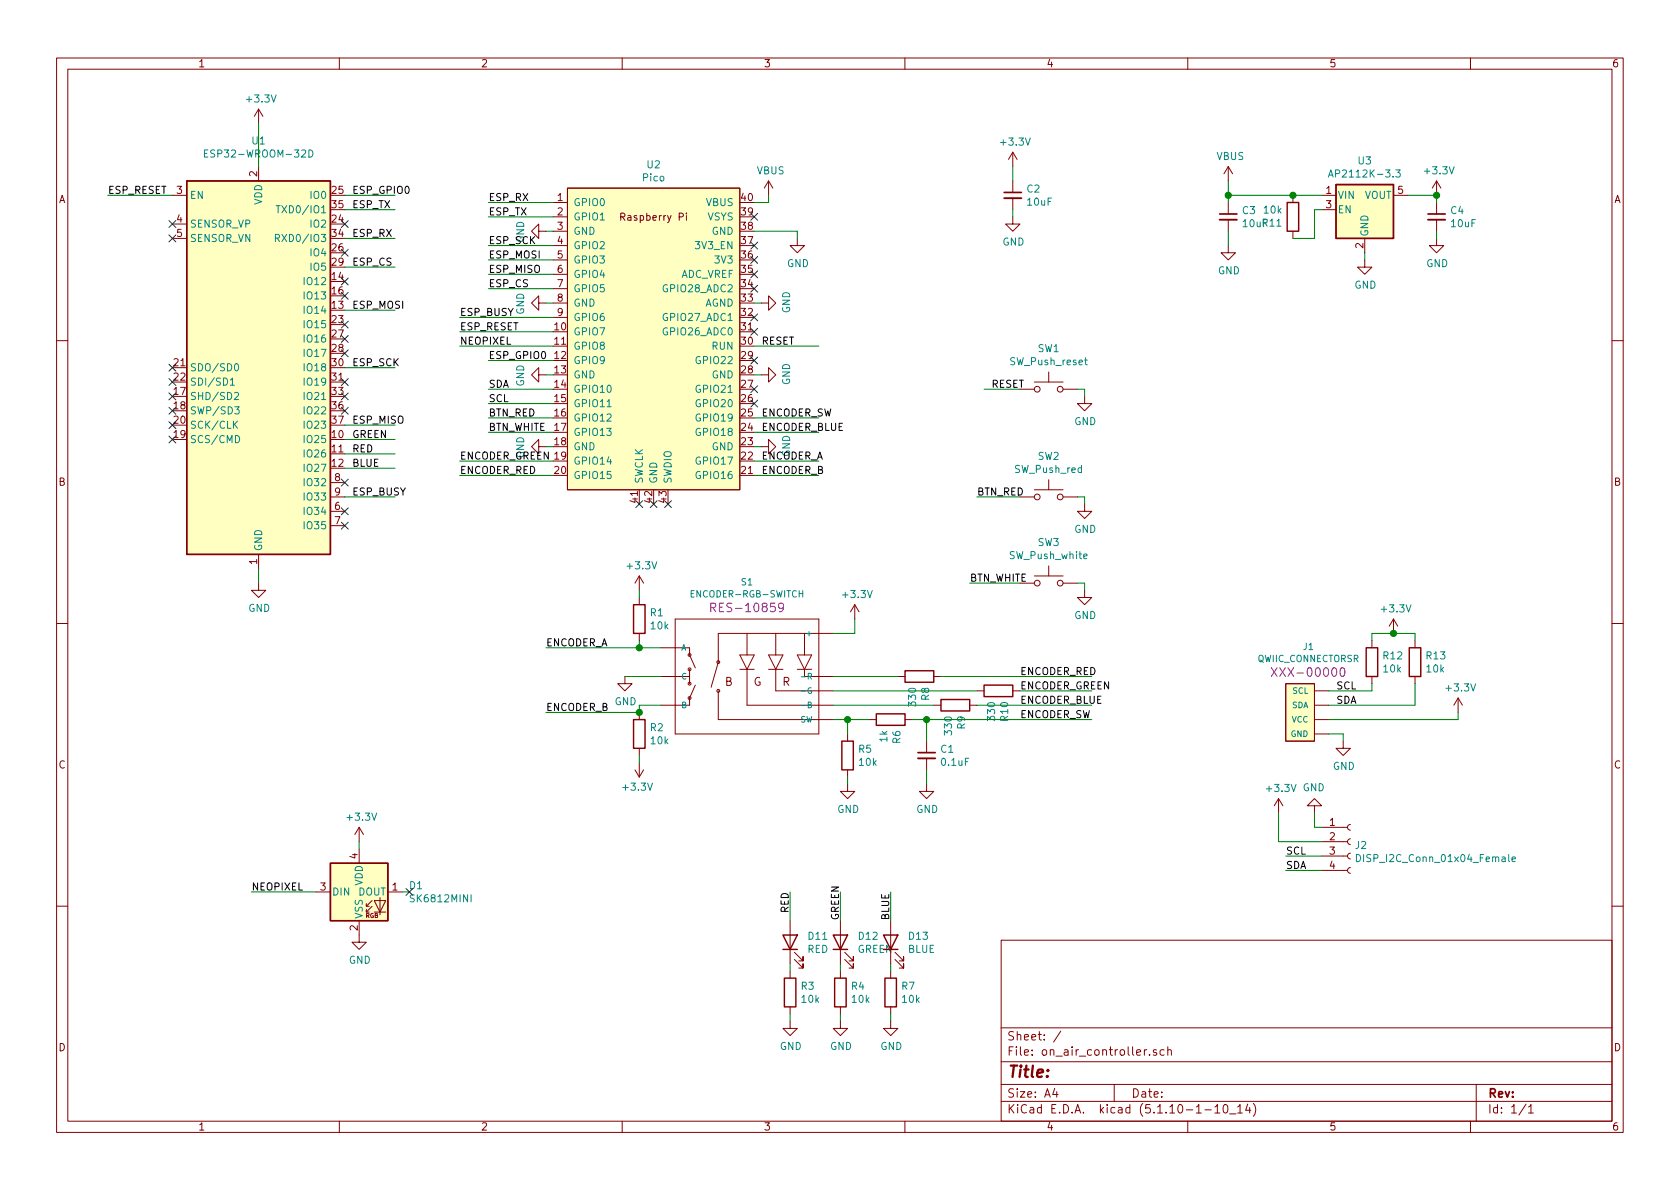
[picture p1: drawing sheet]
EESchema Schematic File Version 4
EELAYER 30 0
EELAYER END
$Descr A4 11693 8268
encoding utf-8
Sheet 1 1
Title ""
Date ""
Rev ""
Comp ""
Comment1 ""
Comment2 ""
Comment3 ""
Comment4 ""
$EndDescr
$Comp
L MCU_RaspberryPi_and_Boards:Pico U2
U 1 1
P 4550 2350
F 0 "U2" H 4550 3565 50  0000 C CNN
F 1 "Pico" H 4550 3474 50  0000 C CNN
F 2 "MCU_RaspberryPi_and_Boards:RPi_Pico_SMD_TH" V 4550 2350 50  0001 C CNN
F 3 "" H 4550 2350 50  0001 C CNN
	1    4550 2350
	1    0    0    -1  
$EndComp
$Comp
L SparkFun-Switches:ENCODER-RGB-SWITCH S1
U 1 1
P 5200 4700
F 0 "S1" H 5200 5360 45  0000 C CNN
F 1 "ENCODER-RGB-SWITCH" H 5200 5276 45  0000 C CNN
F 2 "Switches:ENCODER_LED_3" H 5200 5250 20  0001 C CNN
F 3 "" H 5200 4700 50  0001 C CNN
F 4 "RES-10859" H 5200 5181 60  0000 C CNN "Field4"
	1    5200 4700
	1    0    0    -1  
$EndComp
$Comp
L RF_Module:ESP32-WROOM-32D U1
U 1 1
P 1800 2550
F 0 "U1" H 1800 4131 50  0000 C CNN
F 1 "ESP32-WROOM-32D" H 1800 4040 50  0000 C CNN
F 2 "RF_Module:ESP32-WROOM-32" H 1800 1050 50  0001 C CNN
F 3 "https://www.espressif.com/sites/default/files/documentation/esp32-wroom-32d_esp32-wroom-32u_datasheet_en.pdf" H 1500 2600 50  0001 C CNN
	1    1800 2550
	1    0    0    -1  
$EndComp
$Comp
L SparkFun-Connectors:QWIIC_CONNECTORSR J1
U 1 1
P 9150 5100
F 0 "J1" H 9108 5710 45  0000 C CNN
F 1 "QWIIC_CONNECTORSR" H 9108 5626 45  0000 C CNN
F 2 "Connectors_sparkfun:1X04_1MM_RA_STRESSRELIEF" H 9150 5600 20  0001 C CNN
F 3 "" H 9150 5100 50  0001 C CNN
F 4 "XXX-00000" H 9108 5531 60  0000 C CNN "Field4"
	1    9150 5100
	1    0    0    -1  
$EndComp
$Comp
L Switch:SW_Push SW1
U 1 1
P 7300 2700
F 0 "SW1" H 7300 2985 50  0000 C CNN
F 1 "SW_Push_reset" H 7300 2894 50  0000 C CNN
F 2 "Button_Switch_SMD:SW_Push_1P1T_NO_CK_KMR2" H 7300 2900 50  0001 C CNN
F 3 "~" H 7300 2900 50  0001 C CNN
	1    7300 2700
	1    0    0    -1  
$EndComp
$Comp
L Switch:SW_Push SW2
U 1 1
P 7300 3450
F 0 "SW2" H 7300 3735 50  0000 C CNN
F 1 "SW_Push_red" H 7300 3644 50  0000 C CNN
F 2 "Button_Switch_Keyboard:SW_Cherry_MX_1.00u_PCB" H 7300 3650 50  0001 C CNN
F 3 "~" H 7300 3650 50  0001 C CNN
	1    7300 3450
	1    0    0    -1  
$EndComp
$Comp
L Switch:SW_Push SW3
U 1 1
P 7300 4050
F 0 "SW3" H 7300 4335 50  0000 C CNN
F 1 "SW_Push_white" H 7300 4244 50  0000 C CNN
F 2 "Button_Switch_Keyboard:SW_Cherry_MX_1.00u_PCB" H 7300 4250 50  0001 C CNN
F 3 "~" H 7300 4250 50  0001 C CNN
	1    7300 4050
	1    0    0    -1  
$EndComp
$Comp
L Regulator_Linear:AP2112K-3.3 U3
U 1 1
P 9500 1450
F 0 "U3" H 9500 1792 50  0000 C CNN
F 1 "AP2112K-3.3" H 9500 1701 50  0000 C CNN
F 2 "Package_TO_SOT_SMD:SOT-23-5" H 9500 1775 50  0001 C CNN
F 3 "https://www.diodes.com/assets/Datasheets/AP2112.pdf" H 9500 1550 50  0001 C CNN
	1    9500 1450
	1    0    0    -1  
$EndComp
$Comp
L Device:LED D11
U 1 1
P 5500 6550
F 0 "D11" V 5539 6432 50  0000 R CNN
F 1 "RED" V 5448 6432 50  0000 R CNN
F 2 "LED_SMD:LED_1206_3216Metric_Pad1.42x1.75mm_HandSolder" H 5500 6550 50  0001 C CNN
F 3 "~" H 5500 6550 50  0001 C CNN
	1    5500 6550
	0    -1   -1   0   
$EndComp
$Comp
L Device:R R3
U 1 1
P 5500 6900
F 0 "R3" H 5570 6946 50  0000 L CNN
F 1 "10k" H 5570 6855 50  0000 L CNN
F 2 "Resistor_SMD:R_0805_2012Metric_Pad1.20x1.40mm_HandSolder" V 5430 6900 50  0001 C CNN
F 3 "~" H 5500 6900 50  0001 C CNN
	1    5500 6900
	1    0    0    -1  
$EndComp
$Comp
L Device:LED D12
U 1 1
P 5850 6550
F 0 "D12" V 5889 6432 50  0000 R CNN
F 1 "GREEN" V 5798 6432 50  0000 R CNN
F 2 "LED_SMD:LED_1206_3216Metric_Pad1.42x1.75mm_HandSolder" H 5850 6550 50  0001 C CNN
F 3 "~" H 5850 6550 50  0001 C CNN
	1    5850 6550
	0    -1   -1   0   
$EndComp
$Comp
L Device:LED D13
U 1 1
P 6200 6550
F 0 "D13" V 6239 6432 50  0000 R CNN
F 1 "BLUE" V 6148 6432 50  0000 R CNN
F 2 "LED_SMD:LED_1206_3216Metric_Pad1.42x1.75mm_HandSolder" H 6200 6550 50  0001 C CNN
F 3 "~" H 6200 6550 50  0001 C CNN
	1    6200 6550
	0    -1   -1   0   
$EndComp
$Comp
L Device:R R4
U 1 1
P 5850 6900
F 0 "R4" H 5920 6946 50  0000 L CNN
F 1 "10k" H 5920 6855 50  0000 L CNN
F 2 "Resistor_SMD:R_0805_2012Metric_Pad1.20x1.40mm_HandSolder" V 5780 6900 50  0001 C CNN
F 3 "~" H 5850 6900 50  0001 C CNN
	1    5850 6900
	1    0    0    -1  
$EndComp
$Comp
L Device:R R7
U 1 1
P 6200 6900
F 0 "R7" H 6270 6946 50  0000 L CNN
F 1 "10k" H 6270 6855 50  0000 L CNN
F 2 "Resistor_SMD:R_0805_2012Metric_Pad1.20x1.40mm_HandSolder" V 6130 6900 50  0001 C CNN
F 3 "~" H 6200 6900 50  0001 C CNN
	1    6200 6900
	1    0    0    -1  
$EndComp
$Comp
L Connector:Conn_01x04_Female J2
U 1 1
P 9400 5850
F 0 "J2" H 9428 5826 50  0000 L CNN
F 1 "DISP_I2C_Conn_01x04_Female" H 9428 5735 50  0000 L CNN
F 2 "Libraries_aerialist:OLED_0.96inch_PinHeader_1x04_P2.54mm_Vertical" H 9400 5850 50  0001 C CNN
F 3 "~" H 9400 5850 50  0001 C CNN
	1    9400 5850
	1    0    0    -1  
$EndComp
Wire Wire Line
	9200 5950 8950 5950
Wire Wire Line
	9200 6050 8950 6050
Text Label 8950 5950 0    50   ~ 0
SCL
Text Label 8950 6050 0    50   ~ 0
SDA
Text Label 9300 4800 0    50   ~ 0
SCL
Text Label 9300 4900 0    50   ~ 0
SDA
$Comp
L power:GND #PWR035
U 1 1
P 9350 5150
F 0 "#PWR035" H 9350 4900 50  0001 C CNN
F 1 "GND" H 9355 4977 50  0000 C CNN
F 2 "" H 9350 5150 50  0001 C CNN
F 3 "" H 9350 5150 50  0001 C CNN
	1    9350 5150
	1    0    0    -1  
$EndComp
Wire Wire Line
	9250 5100 9350 5100
Wire Wire Line
	9350 5100 9350 5150
$Comp
L power:+3.3V #PWR040
U 1 1
P 10150 4950
F 0 "#PWR040" H 10150 4800 50  0001 C CNN
F 1 "+3.3V" H 10165 5123 50  0000 C CNN
F 2 "" H 10150 4950 50  0001 C CNN
F 3 "" H 10150 4950 50  0001 C CNN
	1    10150 4950
	1    0    0    -1  
$EndComp
$Comp
L power:VBUS #PWR018
U 1 1
P 5350 1350
F 0 "#PWR018" H 5350 1200 50  0001 C CNN
F 1 "VBUS" H 5365 1523 50  0000 C CNN
F 2 "" H 5350 1350 50  0001 C CNN
F 3 "" H 5350 1350 50  0001 C CNN
	1    5350 1350
	1    0    0    -1  
$EndComp
$Comp
L Device:R R11
U 1 1
P 9000 1500
F 0 "R11" H 9070 1546 50  0000 L CNN
F 1 "10k" H 9070 1455 50  0000 L CNN
F 2 "Resistor_SMD:R_0805_2012Metric_Pad1.20x1.40mm_HandSolder" V 8930 1500 50  0001 C CNN
F 3 "~" H 9000 1500 50  0001 C CNN
	1    9000 1500
	-1   0    0    1   
$EndComp
$Comp
L Device:C_Small C3
U 1 1
P 8550 1500
F 0 "C3" H 8642 1546 50  0000 L CNN
F 1 "10uF" H 8642 1455 50  0000 L CNN
F 2 "Capacitor_SMD:C_0805_2012Metric_Pad1.18x1.45mm_HandSolder" H 8550 1500 50  0001 C CNN
F 3 "~" H 8550 1500 50  0001 C CNN
	1    8550 1500
	1    0    0    -1  
$EndComp
$Comp
L power:GND #PWR032
U 1 1
P 8550 1700
F 0 "#PWR032" H 8550 1450 50  0001 C CNN
F 1 "GND" H 8555 1527 50  0000 C CNN
F 2 "" H 8550 1700 50  0001 C CNN
F 3 "" H 8550 1700 50  0001 C CNN
	1    8550 1700
	1    0    0    -1  
$EndComp
$Comp
L power:GND #PWR036
U 1 1
P 9500 1800
F 0 "#PWR036" H 9500 1550 50  0001 C CNN
F 1 "GND" H 9505 1627 50  0000 C CNN
F 2 "" H 9500 1800 50  0001 C CNN
F 3 "" H 9500 1800 50  0001 C CNN
	1    9500 1800
	1    0    0    -1  
$EndComp
Wire Wire Line
	9000 1350 9200 1350
Connection ~ 9000 1350
Wire Wire Line
	8550 1400 8550 1350
Wire Wire Line
	8550 1350 9000 1350
Wire Wire Line
	8550 1600 8550 1700
Wire Wire Line
	9500 1750 9500 1800
Wire Wire Line
	9200 1450 9150 1450
Wire Wire Line
	9150 1450 9150 1650
Wire Wire Line
	9150 1650 9000 1650
$Comp
L power:VBUS #PWR031
U 1 1
P 8550 1250
F 0 "#PWR031" H 8550 1100 50  0001 C CNN
F 1 "VBUS" H 8565 1423 50  0000 C CNN
F 2 "" H 8550 1250 50  0001 C CNN
F 3 "" H 8550 1250 50  0001 C CNN
	1    8550 1250
	1    0    0    -1  
$EndComp
$Comp
L Device:C_Small C4
U 1 1
P 10000 1500
F 0 "C4" H 10092 1546 50  0000 L CNN
F 1 "10uF" H 10092 1455 50  0000 L CNN
F 2 "Capacitor_SMD:C_0805_2012Metric_Pad1.18x1.45mm_HandSolder" H 10000 1500 50  0001 C CNN
F 3 "~" H 10000 1500 50  0001 C CNN
	1    10000 1500
	1    0    0    -1  
$EndComp
$Comp
L power:GND #PWR039
U 1 1
P 10000 1650
F 0 "#PWR039" H 10000 1400 50  0001 C CNN
F 1 "GND" H 10005 1477 50  0000 C CNN
F 2 "" H 10000 1650 50  0001 C CNN
F 3 "" H 10000 1650 50  0001 C CNN
	1    10000 1650
	1    0    0    -1  
$EndComp
$Comp
L power:+3.3V #PWR038
U 1 1
P 10000 1350
F 0 "#PWR038" H 10000 1200 50  0001 C CNN
F 1 "+3.3V" H 10015 1523 50  0000 C CNN
F 2 "" H 10000 1350 50  0001 C CNN
F 3 "" H 10000 1350 50  0001 C CNN
	1    10000 1350
	1    0    0    -1  
$EndComp
Wire Wire Line
	9800 1350 10000 1350
Wire Wire Line
	10000 1400 10000 1350
Wire Wire Line
	10000 1600 10000 1650
Wire Wire Line
	5250 1400 5350 1400
Wire Wire Line
	5350 1400 5350 1350
$Comp
L power:GND #PWR019
U 1 1
P 5500 7100
F 0 "#PWR019" H 5500 6850 50  0001 C CNN
F 1 "GND" H 5505 6927 50  0000 C CNN
F 2 "" H 5500 7100 50  0001 C CNN
F 3 "" H 5500 7100 50  0001 C CNN
	1    5500 7100
	1    0    0    -1  
$EndComp
$Comp
L power:GND #PWR021
U 1 1
P 5850 7100
F 0 "#PWR021" H 5850 6850 50  0001 C CNN
F 1 "GND" H 5855 6927 50  0000 C CNN
F 2 "" H 5850 7100 50  0001 C CNN
F 3 "" H 5850 7100 50  0001 C CNN
	1    5850 7100
	1    0    0    -1  
$EndComp
$Comp
L power:GND #PWR024
U 1 1
P 6200 7100
F 0 "#PWR024" H 6200 6850 50  0001 C CNN
F 1 "GND" H 6205 6927 50  0000 C CNN
F 2 "" H 6200 7100 50  0001 C CNN
F 3 "" H 6200 7100 50  0001 C CNN
	1    6200 7100
	1    0    0    -1  
$EndComp
Wire Wire Line
	5500 7100 5500 7050
Wire Wire Line
	5850 7100 5850 7050
Wire Wire Line
	6200 7100 6200 7050
Wire Wire Line
	6200 6750 6200 6700
Wire Wire Line
	5850 6750 5850 6700
Wire Wire Line
	5500 6750 5500 6700
Wire Wire Line
	5500 6400 5500 6200
Wire Wire Line
	5850 6400 5850 6200
Wire Wire Line
	6200 6400 6200 6200
Text Label 5500 6350 1    50   ~ 0
RED
Text Label 5850 6400 1    50   ~ 0
GREEN
Text Label 6200 6400 1    50   ~ 0
BLUE
Wire Wire Line
	2400 3250 2750 3250
Wire Wire Line
	2400 3150 2750 3150
Wire Wire Line
	2400 3050 2750 3050
Text Label 2450 3250 0    50   ~ 0
BLUE
Text Label 2450 3150 0    50   ~ 0
RED
Text Label 2450 3050 0    50   ~ 0
GREEN
Wire Wire Line
	2400 3450 2750 3450
Wire Wire Line
	2400 2950 2750 2950
Text Label 2450 3450 0    50   ~ 0
ESP_BUSY
Text Label 2450 2950 0    50   ~ 0
ESP_MISO
Wire Wire Line
	2400 2550 2750 2550
Wire Wire Line
	2400 2150 2750 2150
Wire Wire Line
	2400 1850 2750 1850
Wire Wire Line
	2400 1350 2750 1350
Wire Wire Line
	2400 1450 2750 1450
Wire Wire Line
	2400 1650 2750 1650
Text Label 750  1350 0    50   ~ 0
ESP_RESET
Text Label 2450 1350 0    50   ~ 0
ESP_GPIO0
Text Label 2450 1450 0    50   ~ 0
ESP_TX
Text Label 2450 1650 0    50   ~ 0
ESP_RX
Text Label 2450 1850 0    50   ~ 0
ESP_CS
Text Label 2450 2150 0    50   ~ 0
ESP_MOSI
Text Label 2450 2550 0    50   ~ 0
ESP_SCK
$Comp
L power:GND #PWR04
U 1 1
P 1800 4050
F 0 "#PWR04" H 1800 3800 50  0001 C CNN
F 1 "GND" H 1805 3877 50  0000 C CNN
F 2 "" H 1800 4050 50  0001 C CNN
F 3 "" H 1800 4050 50  0001 C CNN
	1    1800 4050
	1    0    0    -1  
$EndComp
Wire Wire Line
	1800 3950 1800 4050
$Comp
L power:+3.3V #PWR03
U 1 1
P 1800 850
F 0 "#PWR03" H 1800 700 50  0001 C CNN
F 1 "+3.3V" H 1815 1023 50  0000 C CNN
F 2 "" H 1800 850 50  0001 C CNN
F 3 "" H 1800 850 50  0001 C CNN
	1    1800 850 
	1    0    0    -1  
$EndComp
Wire Wire Line
	1800 850  1800 1150
$Comp
L power:+3.3V #PWR033
U 1 1
P 8900 5650
F 0 "#PWR033" H 8900 5500 50  0001 C CNN
F 1 "+3.3V" H 8915 5823 50  0000 C CNN
F 2 "" H 8900 5650 50  0001 C CNN
F 3 "" H 8900 5650 50  0001 C CNN
	1    8900 5650
	1    0    0    -1  
$EndComp
$Comp
L power:GND #PWR034
U 1 1
P 9150 5650
F 0 "#PWR034" H 9150 5400 50  0001 C CNN
F 1 "GND" H 9155 5477 50  0000 C CNN
F 2 "" H 9150 5650 50  0001 C CNN
F 3 "" H 9150 5650 50  0001 C CNN
	1    9150 5650
	-1   0    0    1   
$EndComp
Wire Wire Line
	9150 5650 9150 5750
Wire Wire Line
	9150 5750 9200 5750
Wire Wire Line
	8900 5650 8900 5850
Wire Wire Line
	8900 5850 9200 5850
$Comp
L LED:SK6812MINI D1
U 1 1
P 2500 6200
F 0 "D1" H 2844 6246 50  0000 L CNN
F 1 "SK6812MINI" H 2844 6155 50  0000 L CNN
F 2 "LED_SMD:LED_SK6812MINI_PLCC4_3.5x3.5mm_P1.75mm" H 2550 5900 50  0001 L TNN
F 3 "https://cdn-shop.adafruit.com/product-files/2686/SK6812MINI_REV.01-1-2.pdf" H 2600 5825 50  0001 L TNN
	1    2500 6200
	1    0    0    -1  
$EndComp
$Comp
L power:GND #PWR01
U 1 1
P 2500 6500
F 0 "#PWR01" H 2500 6250 50  0001 C CNN
F 1 "GND" H 2505 6327 50  0000 C CNN
F 2 "" H 2500 6500 50  0001 C CNN
F 3 "" H 2500 6500 50  0001 C CNN
	1    2500 6500
	1    0    0    -1  
$EndComp
$Comp
L power:+3.3V #PWR07
U 1 1
P 2500 5850
F 0 "#PWR07" H 2500 5700 50  0001 C CNN
F 1 "+3.3V" H 2515 6023 50  0000 C CNN
F 2 "" H 2500 5850 50  0001 C CNN
F 3 "" H 2500 5850 50  0001 C CNN
	1    2500 5850
	1    0    0    -1  
$EndComp
Text Label 1750 6200 0    50   ~ 0
NEOPIXEL
Wire Wire Line
	3850 1700 3400 1700
Wire Wire Line
	3850 1800 3400 1800
Wire Wire Line
	3850 1900 3400 1900
Wire Wire Line
	3850 2000 3400 2000
Wire Wire Line
	3850 2700 3400 2700
Wire Wire Line
	3850 2800 3400 2800
Wire Wire Line
	3850 3000 3400 3000
Wire Wire Line
	5250 2900 5700 2900
Wire Wire Line
	5250 2400 5700 2400
Text Label 3400 2900 0    50   ~ 0
BTN_RED
Text Label 3400 3000 0    50   ~ 0
BTN_WHITE
Text Label 5300 3200 0    50   ~ 0
ENCODER_A
Text Label 5300 3300 0    50   ~ 0
ENCODER_B
Text Label 3200 3300 0    50   ~ 0
ENCODER_RED
Text Label 3200 3200 0    50   ~ 0
ENCODER_GREEN
Text Label 5300 3000 0    50   ~ 0
ENCODER_BLUE
Text Label 5300 2900 0    50   ~ 0
ENCODER_SW
Text Label 3400 1700 0    50   ~ 0
ESP_SCK
Text Label 3400 1800 0    50   ~ 0
ESP_MOSI
Text Label 3400 1900 0    50   ~ 0
ESP_MISO
Text Label 3400 2000 0    50   ~ 0
ESP_CS
Text Label 3200 2200 0    50   ~ 0
ESP_BUSY
Text Label 3200 2300 0    50   ~ 0
ESP_RESET
Text Label 3200 2400 0    50   ~ 0
NEOPIXEL
Text Label 3400 2700 0    50   ~ 0
SDA
Text Label 3400 2800 0    50   ~ 0
SCL
Text Label 5300 2400 0    50   ~ 0
RESET
$Comp
L power:GND #PWR020
U 1 1
P 5550 1650
F 0 "#PWR020" H 5550 1400 50  0001 C CNN
F 1 "GND" H 5555 1477 50  0000 C CNN
F 2 "" H 5550 1650 50  0001 C CNN
F 3 "" H 5550 1650 50  0001 C CNN
	1    5550 1650
	1    0    0    -1  
$EndComp
Wire Wire Line
	5250 1600 5550 1600
Wire Wire Line
	5550 1600 5550 1650
$Comp
L power:GND #PWR028
U 1 1
P 7550 2750
F 0 "#PWR028" H 7550 2500 50  0001 C CNN
F 1 "GND" H 7555 2577 50  0000 C CNN
F 2 "" H 7550 2750 50  0001 C CNN
F 3 "" H 7550 2750 50  0001 C CNN
	1    7550 2750
	1    0    0    -1  
$EndComp
Wire Wire Line
	7500 2700 7550 2700
Wire Wire Line
	7550 2700 7550 2750
Wire Wire Line
	7100 2700 6850 2700
Text Label 6900 2700 0    50   ~ 0
RESET
$Comp
L power:GND #PWR029
U 1 1
P 7550 3500
F 0 "#PWR029" H 7550 3250 50  0001 C CNN
F 1 "GND" H 7555 3327 50  0000 C CNN
F 2 "" H 7550 3500 50  0001 C CNN
F 3 "" H 7550 3500 50  0001 C CNN
	1    7550 3500
	1    0    0    -1  
$EndComp
$Comp
L power:GND #PWR030
U 1 1
P 7550 4100
F 0 "#PWR030" H 7550 3850 50  0001 C CNN
F 1 "GND" H 7555 3927 50  0000 C CNN
F 2 "" H 7550 4100 50  0001 C CNN
F 3 "" H 7550 4100 50  0001 C CNN
	1    7550 4100
	1    0    0    -1  
$EndComp
Wire Wire Line
	7500 3450 7550 3450
Wire Wire Line
	7550 3450 7550 3500
Wire Wire Line
	7500 4050 7550 4050
Wire Wire Line
	7550 4050 7550 4100
Text Label 6800 3450 0    50   ~ 0
BTN_RED
Text Label 6750 4050 0    50   ~ 0
BTN_WHITE
$Comp
L Device:R R12
U 1 1
P 9550 4600
F 0 "R12" H 9620 4646 50  0000 L CNN
F 1 "10k" H 9620 4555 50  0000 L CNN
F 2 "Resistor_SMD:R_0805_2012Metric_Pad1.20x1.40mm_HandSolder" V 9480 4600 50  0001 C CNN
F 3 "~" H 9550 4600 50  0001 C CNN
	1    9550 4600
	1    0    0    -1  
$EndComp
$Comp
L Device:R R13
U 1 1
P 9850 4600
F 0 "R13" H 9920 4646 50  0000 L CNN
F 1 "10k" H 9920 4555 50  0000 L CNN
F 2 "Resistor_SMD:R_0805_2012Metric_Pad1.20x1.40mm_HandSolder" V 9780 4600 50  0001 C CNN
F 3 "~" H 9850 4600 50  0001 C CNN
	1    9850 4600
	1    0    0    -1  
$EndComp
$Comp
L power:+3.3V #PWR037
U 1 1
P 9700 4400
F 0 "#PWR037" H 9700 4250 50  0001 C CNN
F 1 "+3.3V" H 9715 4573 50  0000 C CNN
F 2 "" H 9700 4400 50  0001 C CNN
F 3 "" H 9700 4400 50  0001 C CNN
	1    9700 4400
	1    0    0    -1  
$EndComp
Wire Wire Line
	10150 5000 10150 4950
Wire Wire Line
	9250 5000 10150 5000
Wire Wire Line
	9550 4800 9550 4750
Wire Wire Line
	9250 4800 9550 4800
Wire Wire Line
	9850 4900 9850 4750
Wire Wire Line
	9250 4900 9850 4900
Wire Wire Line
	9550 4450 9550 4400
Wire Wire Line
	9550 4400 9700 4400
Wire Wire Line
	9850 4450 9850 4400
Wire Wire Line
	9850 4400 9700 4400
Connection ~ 9700 4400
$Comp
L Device:C_Small C2
U 1 1
P 7050 1350
F 0 "C2" H 7142 1396 50  0000 L CNN
F 1 "10uF" H 7142 1305 50  0000 L CNN
F 2 "Capacitor_SMD:C_0805_2012Metric_Pad1.18x1.45mm_HandSolder" H 7050 1350 50  0001 C CNN
F 3 "~" H 7050 1350 50  0001 C CNN
	1    7050 1350
	1    0    0    -1  
$EndComp
$Comp
L power:GND #PWR027
U 1 1
P 7050 1500
F 0 "#PWR027" H 7050 1250 50  0001 C CNN
F 1 "GND" H 7055 1327 50  0000 C CNN
F 2 "" H 7050 1500 50  0001 C CNN
F 3 "" H 7050 1500 50  0001 C CNN
	1    7050 1500
	1    0    0    -1  
$EndComp
$Comp
L power:+3.3V #PWR026
U 1 1
P 7050 1150
F 0 "#PWR026" H 7050 1000 50  0001 C CNN
F 1 "+3.3V" H 7065 1323 50  0000 C CNN
F 2 "" H 7050 1150 50  0001 C CNN
F 3 "" H 7050 1150 50  0001 C CNN
	1    7050 1150
	1    0    0    -1  
$EndComp
Wire Wire Line
	7050 1450 7050 1500
Wire Wire Line
	7050 1150 7050 1250
Connection ~ 10000 1350
Wire Wire Line
	8550 1350 8550 1250
Connection ~ 8550 1350
$Comp
L power:GND #PWR014
U 1 1
P 4350 4700
F 0 "#PWR014" H 4350 4450 50  0001 C CNN
F 1 "GND" H 4355 4527 50  0000 C CNN
F 2 "" H 4350 4700 50  0001 C CNN
F 3 "" H 4350 4700 50  0001 C CNN
	1    4350 4700
	1    0    0    -1  
$EndComp
$Comp
L Device:R R2
U 1 1
P 4450 5100
F 0 "R2" H 4520 5146 50  0000 L CNN
F 1 "10k" H 4520 5055 50  0000 L CNN
F 2 "Resistor_SMD:R_0805_2012Metric_Pad1.20x1.40mm_HandSolder" V 4380 5100 50  0001 C CNN
F 3 "~" H 4450 5100 50  0001 C CNN
	1    4450 5100
	1    0    0    -1  
$EndComp
$Comp
L Device:R R1
U 1 1
P 4450 4300
F 0 "R1" H 4520 4346 50  0000 L CNN
F 1 "10k" H 4520 4255 50  0000 L CNN
F 2 "Resistor_SMD:R_0805_2012Metric_Pad1.20x1.40mm_HandSolder" V 4380 4300 50  0001 C CNN
F 3 "~" H 4450 4300 50  0001 C CNN
	1    4450 4300
	1    0    0    -1  
$EndComp
Wire Wire Line
	4600 4900 4450 4900
Wire Wire Line
	4450 4900 4450 4950
Connection ~ 4450 4950
Wire Wire Line
	4600 4500 4450 4500
Wire Wire Line
	4450 4450 4450 4500
Connection ~ 4450 4500
Wire Wire Line
	4350 4700 4600 4700
$Comp
L power:+3.3V #PWR015
U 1 1
P 4450 4100
F 0 "#PWR015" H 4450 3950 50  0001 C CNN
F 1 "+3.3V" H 4465 4273 50  0000 C CNN
F 2 "" H 4450 4100 50  0001 C CNN
F 3 "" H 4450 4100 50  0001 C CNN
	1    4450 4100
	1    0    0    -1  
$EndComp
$Comp
L power:+3.3V #PWR016
U 1 1
P 4450 5300
F 0 "#PWR016" H 4450 5150 50  0001 C CNN
F 1 "+3.3V" H 4465 5473 50  0000 C CNN
F 2 "" H 4450 5300 50  0001 C CNN
F 3 "" H 4450 5300 50  0001 C CNN
	1    4450 5300
	-1   0    0    1   
$EndComp
Wire Wire Line
	4450 5250 4450 5300
Wire Wire Line
	4450 4150 4450 4100
Text Label 3800 4500 0    50   ~ 0
ENCODER_A
Text Label 3800 4950 0    50   ~ 0
ENCODER_B
$Comp
L power:+3.3V #PWR023
U 1 1
P 5950 4300
F 0 "#PWR023" H 5950 4150 50  0001 C CNN
F 1 "+3.3V" H 5965 4473 50  0000 C CNN
F 2 "" H 5950 4300 50  0001 C CNN
F 3 "" H 5950 4300 50  0001 C CNN
	1    5950 4300
	1    0    0    -1  
$EndComp
$Comp
L Device:R R5
U 1 1
P 5900 5250
F 0 "R5" H 5970 5296 50  0000 L CNN
F 1 "10k" H 5970 5205 50  0000 L CNN
F 2 "Resistor_SMD:R_0805_2012Metric_Pad1.20x1.40mm_HandSolder" V 5830 5250 50  0001 C CNN
F 3 "~" H 5900 5250 50  0001 C CNN
	1    5900 5250
	1    0    0    -1  
$EndComp
$Comp
L Device:R R6
U 1 1
P 6200 5000
F 0 "R6" H 6270 5046 50  0000 L CNN
F 1 "1k" H 6270 4955 50  0000 L CNN
F 2 "Resistor_SMD:R_0805_2012Metric_Pad1.20x1.40mm_HandSolder" V 6130 5000 50  0001 C CNN
F 3 "~" H 6200 5000 50  0001 C CNN
	1    6200 5000
	0    1    1    0   
$EndComp
$Comp
L Device:R R9
U 1 1
P 6650 4900
F 0 "R9" H 6720 4946 50  0000 L CNN
F 1 "330" H 6720 4855 50  0000 L CNN
F 2 "Resistor_SMD:R_0805_2012Metric_Pad1.20x1.40mm_HandSolder" V 6580 4900 50  0001 C CNN
F 3 "~" H 6650 4900 50  0001 C CNN
	1    6650 4900
	0    1    1    0   
$EndComp
$Comp
L Device:R R10
U 1 1
P 6950 4800
F 0 "R10" H 7020 4846 50  0000 L CNN
F 1 "330" H 7020 4755 50  0000 L CNN
F 2 "Resistor_SMD:R_0805_2012Metric_Pad1.20x1.40mm_HandSolder" V 6880 4800 50  0001 C CNN
F 3 "~" H 6950 4800 50  0001 C CNN
	1    6950 4800
	0    1    1    0   
$EndComp
$Comp
L Device:R R8
U 1 1
P 6400 4700
F 0 "R8" H 6470 4746 50  0000 L CNN
F 1 "330" H 6470 4655 50  0000 L CNN
F 2 "Resistor_SMD:R_0805_2012Metric_Pad1.20x1.40mm_HandSolder" V 6330 4700 50  0001 C CNN
F 3 "~" H 6400 4700 50  0001 C CNN
	1    6400 4700
	0    1    1    0   
$EndComp
$Comp
L Device:C_Small C1
U 1 1
P 6450 5250
F 0 "C1" H 6542 5296 50  0000 L CNN
F 1 "0.1uF" H 6542 5205 50  0000 L CNN
F 2 "Capacitor_SMD:C_0805_2012Metric_Pad1.18x1.45mm_HandSolder" H 6450 5250 50  0001 C CNN
F 3 "~" H 6450 5250 50  0001 C CNN
	1    6450 5250
	1    0    0    -1  
$EndComp
$Comp
L power:GND #PWR022
U 1 1
P 5900 5450
F 0 "#PWR022" H 5900 5200 50  0001 C CNN
F 1 "GND" H 5905 5277 50  0000 C CNN
F 2 "" H 5900 5450 50  0001 C CNN
F 3 "" H 5900 5450 50  0001 C CNN
	1    5900 5450
	1    0    0    -1  
$EndComp
$Comp
L power:GND #PWR025
U 1 1
P 6450 5450
F 0 "#PWR025" H 6450 5200 50  0001 C CNN
F 1 "GND" H 6455 5277 50  0000 C CNN
F 2 "" H 6450 5450 50  0001 C CNN
F 3 "" H 6450 5450 50  0001 C CNN
	1    6450 5450
	1    0    0    -1  
$EndComp
Wire Wire Line
	5800 5000 5900 5000
Wire Wire Line
	5900 5100 5900 5000
Connection ~ 5900 5000
Wire Wire Line
	5900 5000 6050 5000
Wire Wire Line
	5900 5400 5900 5450
Wire Wire Line
	6350 5000 6450 5000
Wire Wire Line
	6450 5150 6450 5000
Connection ~ 6450 5000
Wire Wire Line
	6450 5000 7600 5000
Wire Wire Line
	6450 5350 6450 5450
Wire Wire Line
	5800 4900 6500 4900
Wire Wire Line
	6800 4900 7600 4900
Wire Wire Line
	5800 4800 6800 4800
Wire Wire Line
	5800 4700 6250 4700
Wire Wire Line
	6550 4700 7600 4700
Wire Wire Line
	7100 4800 7600 4800
Wire Wire Line
	5800 4400 5950 4400
Wire Wire Line
	5950 4400 5950 4300
Text Label 7100 4700 0    50   ~ 0
ENCODER_RED
Text Label 7100 4800 0    50   ~ 0
ENCODER_GREEN
Text Label 7100 4900 0    50   ~ 0
ENCODER_BLUE
Text Label 7100 5000 0    50   ~ 0
ENCODER_SW
Wire Wire Line
	2800 6200 2850 6200
Wire Wire Line
	2500 5850 2500 5900
Wire Wire Line
	1750 6200 2200 6200
Wire Wire Line
	3200 2200 3850 2200
Wire Wire Line
	3200 2300 3850 2300
Wire Wire Line
	3200 2400 3850 2400
Wire Wire Line
	3800 4500 4450 4500
Wire Wire Line
	3800 4950 4450 4950
Wire Wire Line
	6800 3450 7100 3450
Wire Wire Line
	6750 4050 7100 4050
Wire Wire Line
	750  1350 1200 1350
Wire Wire Line
	3850 2900 3400 2900
Wire Wire Line
	5250 3300 5700 3300
Wire Wire Line
	5250 3200 5700 3200
Wire Wire Line
	5250 3000 5700 3000
Wire Wire Line
	3200 3200 3850 3200
Wire Wire Line
	3200 3300 3850 3300
$Comp
L power:GND #PWR0101
U 1 1
P 3800 2100
F 0 "#PWR0101" H 3800 1850 50  0001 C CNN
F 1 "GND" H 3805 1927 50  0000 C CNN
F 2 "" H 3800 2100 50  0001 C CNN
F 3 "" H 3800 2100 50  0001 C CNN
	1    3800 2100
	0    1    1    0   
$EndComp
$Comp
L power:GND #PWR0102
U 1 1
P 3800 2600
F 0 "#PWR0102" H 3800 2350 50  0001 C CNN
F 1 "GND" H 3805 2427 50  0000 C CNN
F 2 "" H 3800 2600 50  0001 C CNN
F 3 "" H 3800 2600 50  0001 C CNN
	1    3800 2600
	0    1    1    0   
$EndComp
Wire Wire Line
	3800 2100 3850 2100
Wire Wire Line
	3800 2600 3850 2600
$Comp
L power:GND #PWR0103
U 1 1
P 3800 1600
F 0 "#PWR0103" H 3800 1350 50  0001 C CNN
F 1 "GND" H 3805 1427 50  0000 C CNN
F 2 "" H 3800 1600 50  0001 C CNN
F 3 "" H 3800 1600 50  0001 C CNN
	1    3800 1600
	0    1    1    0   
$EndComp
$Comp
L power:GND #PWR0104
U 1 1
P 3800 3100
F 0 "#PWR0104" H 3800 2850 50  0001 C CNN
F 1 "GND" H 3805 2927 50  0000 C CNN
F 2 "" H 3800 3100 50  0001 C CNN
F 3 "" H 3800 3100 50  0001 C CNN
	1    3800 3100
	0    1    1    0   
$EndComp
$Comp
L power:GND #PWR0105
U 1 1
P 5300 2100
F 0 "#PWR0105" H 5300 1850 50  0001 C CNN
F 1 "GND" H 5305 1927 50  0000 C CNN
F 2 "" H 5300 2100 50  0001 C CNN
F 3 "" H 5300 2100 50  0001 C CNN
	1    5300 2100
	0    -1   -1   0   
$EndComp
$Comp
L power:GND #PWR0106
U 1 1
P 5300 2600
F 0 "#PWR0106" H 5300 2350 50  0001 C CNN
F 1 "GND" H 5305 2427 50  0000 C CNN
F 2 "" H 5300 2600 50  0001 C CNN
F 3 "" H 5300 2600 50  0001 C CNN
	1    5300 2600
	0    -1   -1   0   
$EndComp
$Comp
L power:GND #PWR0107
U 1 1
P 5300 3100
F 0 "#PWR0107" H 5300 2850 50  0001 C CNN
F 1 "GND" H 5305 2927 50  0000 C CNN
F 2 "" H 5300 3100 50  0001 C CNN
F 3 "" H 5300 3100 50  0001 C CNN
	1    5300 3100
	0    -1   -1   0   
$EndComp
Wire Wire Line
	5250 2100 5300 2100
Wire Wire Line
	5250 2600 5300 2600
Wire Wire Line
	5250 3100 5300 3100
Wire Wire Line
	3800 1600 3850 1600
Wire Wire Line
	3800 3100 3850 3100
NoConn ~ 1200 1550
NoConn ~ 1200 1650
NoConn ~ 1200 2550
NoConn ~ 1200 2650
NoConn ~ 1200 2750
NoConn ~ 1200 2850
NoConn ~ 1200 2950
NoConn ~ 1200 3050
NoConn ~ 2400 3650
NoConn ~ 2400 3550
NoConn ~ 2400 3350
NoConn ~ 2400 2850
NoConn ~ 2400 2750
NoConn ~ 2400 2650
NoConn ~ 2400 2450
NoConn ~ 2400 2350
NoConn ~ 2400 2250
NoConn ~ 2400 2050
NoConn ~ 2400 1950
NoConn ~ 2400 1750
NoConn ~ 2400 1550
NoConn ~ 2850 6200
NoConn ~ 5250 2500
NoConn ~ 5250 2300
NoConn ~ 5250 2200
NoConn ~ 5250 2000
NoConn ~ 5250 1900
NoConn ~ 5250 1800
NoConn ~ 5250 1700
NoConn ~ 5250 1500
NoConn ~ 5250 2700
NoConn ~ 5250 2800
NoConn ~ 4450 3500
NoConn ~ 4550 3500
NoConn ~ 4650 3500
Wire Wire Line
	3850 1400 3400 1400
Wire Wire Line
	3850 1500 3400 1500
Wire Wire Line
	3850 2500 3400 2500
Text Label 3400 2500 0    50   ~ 0
ESP_GPIO0
Text Label 3400 1400 0    50   ~ 0
ESP_RX
Text Label 3400 1500 0    50   ~ 0
ESP_TX
$EndSCHEMATC
